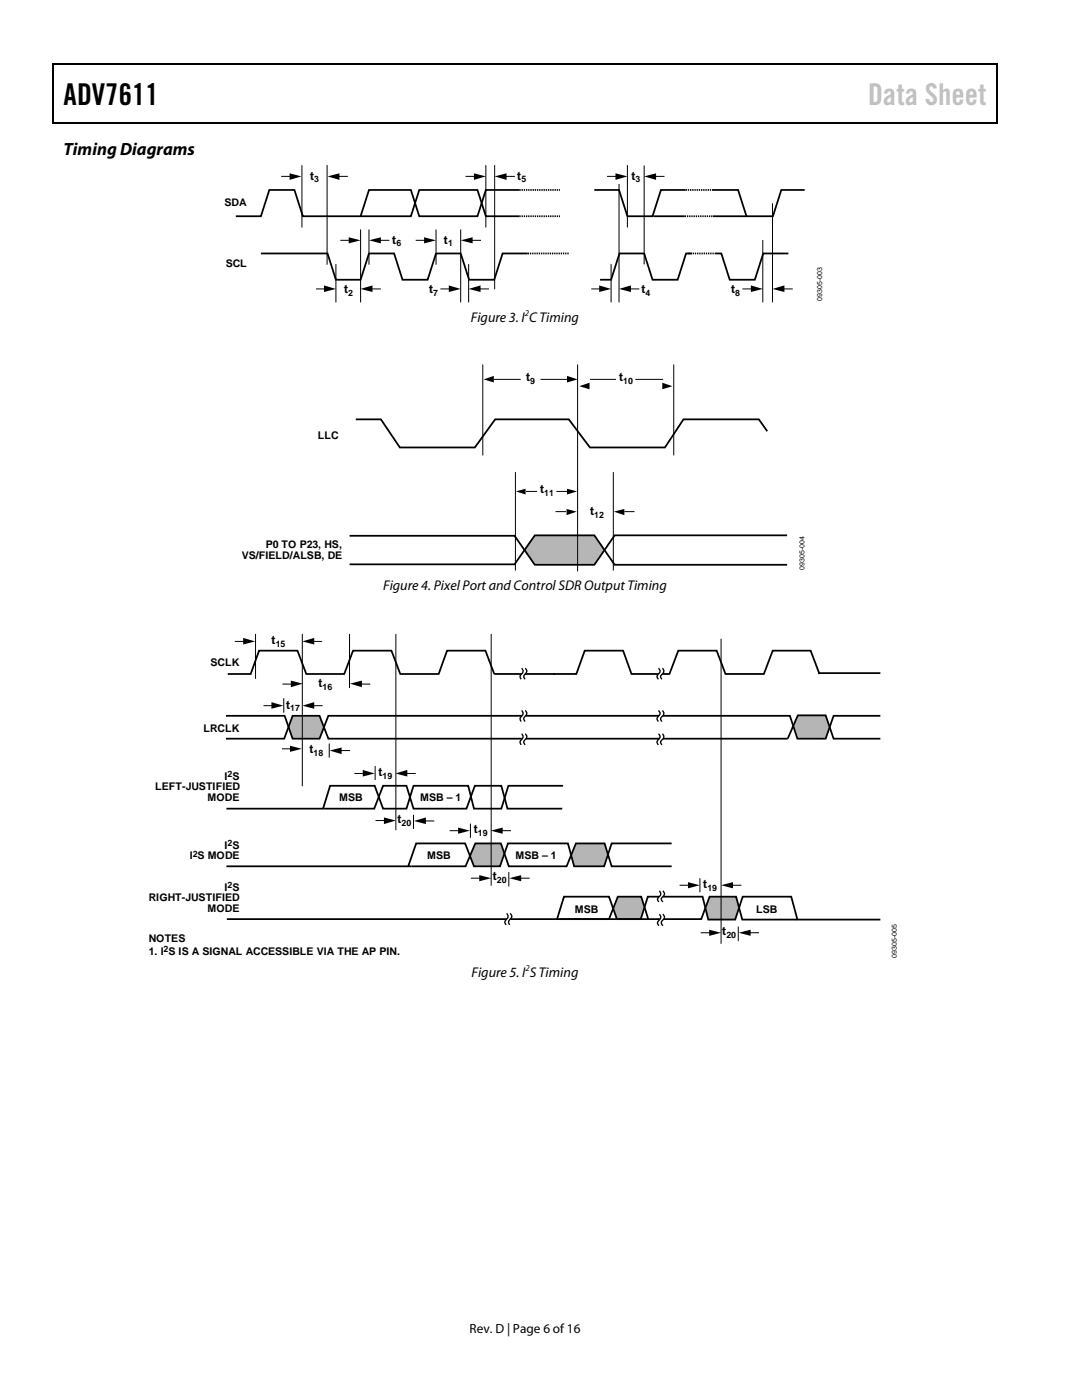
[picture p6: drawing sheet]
<svg xmlns="http://www.w3.org/2000/svg" width="216mm" height="279mm" viewBox="0 0 216 279" stroke-linecap="round" stroke-linejoin="round" font-family="sans-serif">
<g fill="#000">
<path d="M10.5 12.7h.3v1h-.3zM10.5 12.7h.3v.3h-.3zM133.3 12.7h.3v.3h-.3zM198.8 12.7h.2v1h-.2zM198.8 12.7h.2v.3h-.2zM10.5 24.4h.3v.3h-.3zM57.8 34.6l2.4 .6-2.4 .7zM65.4 35.2l2.3-.6v1.3zM94.6 34.6l2.3 .6-2.3 .7zM98.7 35.2l2.4-.6v1.3zM122.8 34.6l2.4 .6-2.4 .7zM128.5 35.2l2.4-.6v1.3z"/>
<path d="M133.1 24.4h.2v.3h-.2zM198.8 24.4h.2v.3h-.2zM64.6 57l2.4 .7-2.4 .6zM69.6 47.4l2.4 .6-2.4 .6zM72 57.7l2.3-.7v1.3zM73.6 48l2.4-.6v1.2zM84.6 47.4l2.4 .6-2.4 .6zM89.6 57l2.3 .7-2.3 .6zM91.9 48l2.4-.6v1.2zM93.5 57.7l2.4-.7v1.3zM119.6 57l2.3 .7-2.3 .6zM123.5 57.7l2.4-.7v1.3z"/>
<path d="M149.8 57l2.4 .7-2.4 .6zM154.1 57.7l2.4-.7v1.3z"/>
</g>
<path d="M10.7 13.7v10.7M10.8 12.8h122.5M133.6 12.8h65.2M198.9 13.7v10.7M10.8 24.5h188" fill="none" stroke="#000" stroke-width=".25"/>
<g fill="none" stroke="#000" stroke-width=".2">
<path d="M56.1 35.2h2.1M60.2 33v12.3M65.3 33v19.8M67.3 35.2h2.1M92.9 35.2h2.1M96.9 33v12.3M98.7 33v24.7M100.6 35.2h2.2M121.1 35.2h2.2M123.5 36.8v23.5M125.2 33v12.3M128.5 33v19.8"/>
<path d="M130.5 35.2h2.1M63.1 57.7h2M67 52.8v7.5M67.9 48h2.1M72 45.9v14.4M73.6 45.9v6.9M73.9 57.7h2.1M75.6 48h2.1M83 48h2.1M87 45.9v6.9M87.9 57.7h2.1M91.9 45.9v14.4"/>
<path d="M93.5 52.8v7.5M93.9 48h2.1M95.4 57.7h2.2M118 57.7h2M121.9 52.8v7.5M125.5 57.7h2.1M148.2 57.7h2.1M152.2 48v12.3M154.1 40.6v19.7M156.4 57.7h1.8"/>
</g>
<path d="M103.6 37.9h-6.7l-1.6 5.3h-11.6l-1.7-5.3h-8.4l-1.6 5.3M118.6 37.9h4.9l1.7 5.3h5l1.7-5.3h4.9M142.3 37.9h5l1.6 5.3h5.3l1.7-5.3h4.7M47.1 43.2h5l1.6-5.3h5.1l1.6 5.3h21.6l1.7-5.3h11.6l1.6 5.3h6.7M52.1 50.6h13.3l1.6 5.2h5l1.6-5.2h5l1.7 5.2h5l1.7-5.2h4.9l1.7 5.2h5l1.7-5.2h5M130.4 43.2h6.2M138 50.6h-1.1l-1.7 5.2h-5l-1.7-5.2h-4.9l-1.7 5.2h-2.2M142.3 43.2h6.6M142.9 50.6h1l1.7 5.2h5l1.7-5.2h5" fill="none" stroke="#000" stroke-width=".35"/>
<path d="M123.5 50.6h.1" fill="none" stroke="#000" stroke-width=".26"/>
<path d="M103.6 37.9h8.1M136.8 37.9h5.5M103.6 43.2h8.1M105.3 50.6h8.3M136.6 43.2h5.7M137.3 50.6h5.6" fill="none" stroke="#000" stroke-width=".35" stroke-dasharray=".3 .2" stroke-linecap="butt"/>
<path d="M106.5 106.9h12.1l2 2.9-2 2.9h-12.1l-1.9-2.9z" fill="#b5b6b7"/>
<path d="M71 83.7h5l3.8 5.6h15l4-5.6h14.7l4.2 5.6h15l3.7-5.6h15l1.7 2.4M69.8 112.6h32.9l4-5.8h11.9l4 5.9h34.5M157.1 106.8h-34.5l-4 5.9h-11.9l-4-5.8h-32.9" fill="none" stroke="#000" stroke-width=".35"/>
<path d="M96.3 72.7v18.2M98.5 75.7h14.8M115.3 72.7v41.3M117.7 75.7h14.6M134.4 72.7v18.2M102.8 94.2v19.7M105 98.1h8.4M122.4 94.2v19.7M110.9 102.1h2.1M124.6 102.1h2" fill="none" stroke="#000" stroke-width=".2"/>
<path d="M96.5 75.7l2-.7v1.3zM113.1 75l2.2 .7-2.2 .6zM115.6 77.1l2-.7v1.3zM132.2 76.4l2 .7-2 .6zM102.9 98.1l2-.6v1.2zM113.1 97.5l2.1 .6-2.1 .6zM113.1 101.6l2 .5-2 .7zM122.5 102.1l2.1-.5v1.2z" fill="#000"/>
<path d="M103.9 75.6h4M122.9 75.6h3.9M107.2 98.1h3.8" fill="none" stroke="#fff" stroke-width=".97" stroke-linecap="butt"/>
<g fill="#b5b5b5">
<path d="M159.3 142.8h5.4l.8 2.4-.8 2.3-5.6-.1-.9-2.5z"/>
<path d="M58.4 142.9h5.4l.8 2.3-.8 2.2h-5.4l-.8-2.3z"/>
<path d="M123.3 179h4.6l.7 2.2-.7 2.2h-4.8l-.7-2.1z"/>
<path d="M141.6 179h5.2l.7 2.4-.8 2.1h-5.4l-.5-2.3z"/>
</g>
<path d="M94.8 168.3l5.1 .2 .7 1.8-.8 2.6h-5.2l-.9-2.1z" fill="#b3b3b3"/>
<path d="M114.9 168.3h5.7l.7 2.1-.8 2.5h-5.9l-.6-2.2z" fill="#b5b5b5"/>
<g fill="none" stroke="#000" stroke-width=".2">
<path d="M46.9 128h2.1M51 126.5v9M56.4 136.5h2.1M56.6 139.3v2.9M60.3 126.5v30.4M62.3 128h2M69.7 126.5v10.8M71.8 136.5h2.1M79 126.5v39.2M98 126.5v50.3M143.9 127.5v60.9M52.6 140.8h2"/>
<path d="M56.3 149.4h2M62.3 140.8h2.1M65.7 148.4v2.8M67.7 149.8h2.1M70.7 154.4h2.1M74.9 152.9v2.8M80.8 154.4h2.2M74.9 163.8h2.2M82.5 162.6v2.8M84.5 163.8h2.1M89.7 165.8h2.1M93.9 164.4v2.8"/>
<path d="M94 175.3h2.1M99.9 165.8h2.1M101.5 174v2.9M103.6 175.3h2.1M135.6 176.7h2.1M139.7 175.3v2.8M145.8 176.7h2.1M139.8 186.2h2.1M147.3 184.9v2.9M149.3 186.2h2.2"/>
</g>
<g fill="none" stroke="#000" stroke-width=".35">
<path d="M110.4 134.5h4.6l1.7-4.6h7.6l1.7 4.6h7.6l1.7-4.6h7.7l1.8 4.6h7.6l1.8-4.6h7.6l1.7 4.6M110.8 134.5h-12.2l-1.7-4.6h-7.7l-1.7 4.6h-7.6l-1.8-4.6h-7.7l-1.7 4.6h-7.6l-1.7-4.6h-7.7l-1.7 4.6h-4.6M163.3 134.3h12.4M45.1 142.9h11.7l1.6 4.5h5.4l1.7-4.5h92.1l1.5 4.5h5.6l1.6-4.5h9.4M112.4 156.8h-11l-1.4 4.6h-5.4l-1.2-4.6h-10.9l-1.4 4.6h-4.7l-1.6-4.6h-8.9l-1.4 4.6M175.7 147.4h-9.4l-1.6-4.6h-5.5l-2 4.6h-91.7l-1.7-4.5h-5.4l-1.7 4.5h-11.6M45.2 161.4h29.5l1.7-4.6h4.7l1.4 4.6h10.6l1.6-4.6h5.3l1.3 4.6h10.9M45.2 172.9h47.7l1.9-4.6h5.1l1.6 4.6h11.6l1.8-4.6h5.7l1.4 4.6h12M134 168.3h-12l-1.5 4.6h-5.9l-1.3-4.6h-11.9l-1.6 4.6h-5.2l-1.8-4.6h-9.8l-1.5 4.6M45.3 183.4h84.1M111.1 183.5l1.4-4.5h9l1.6 4.4h4.8l1.4-4.4h10.9l1.1 4.5h5.4l1.5-4.5h9.7l1.2 4.5M111.7 183.4h9.8l1.8-4.4h4.6l1.5 4.4h10.5l1.7-4.4h5.3l1.2 4.5h10.9"/>
<path d="M158.9 183.5h16.8"/>
</g>
<g fill="#000">
<path d="M48.5 127.3l2.4 .7-2.4 .6zM58 135.8l2.4 .6-2.4 .7zM60.3 128l2.4-.7v1.3zM69.8 136.4l2.4-.6v1.3zM54.2 140.1l2.3 .7-2.3 .6zM57.9 148.8l2.3 .6-2.3 .7zM60.3 140.8l2.4-.7v1.3zM65.8 149.8l2.4-.6v1.3zM72.4 153.7l2.4 .7-2.4 .6zM78.9 154.4l2.4-.7v1.3zM76.6 163.1l2.4 .7-2.4 .7zM82.6 163.8l2.4-.7v1.4z"/>
<path d="M91.4 165.2l2.4 .6-2.4 .6zM95.6 174.6l2.4 .7-2.4 .6zM97.9 165.8l2.4-.6v1.2zM101.6 175.3l2.4-.7v1.3zM137.3 176.1l2.4 .6-2.4 .6zM143.9 176.7l2.4-.6v1.2zM141.5 185.5l2.4 .7-2.4 .6zM147.4 186.2l2.4-.7v1.3z"/>
</g>
<path d="M104.4 133.4l.3 .3 .1 .3-.7 1 .3 .6M131.8 133.4l.3 .6-.6 1 .2 .6M104.4 141.8l.3 .3 .1 .3-.7 1.1 .3 .5M104.4 146.5l.3 .3 .1 .3-.7 1 .3 .6M131.8 141.8l.3 .6-.6 1.1 .2 .5M131.8 146.5l.3 .6-.6 1 .2 .6M131.9 177.8l.3 .3v.3l-.6 1.1 .2 .5M101.4 182.3l.3 .7-.6 1 .3 .6M131.9 182.5l.3 .3v.3l-.6 1.1 .2 .5" fill="none" stroke="#fff" stroke-width=".62" stroke-linecap="butt"/>
<g fill="none" stroke="#000" stroke-width=".26">
<path d="M104.1 133.4l.3 .6-.6 1 .2 .6M104.8 133.4l.3 .3v.3l-.6 1 .3 .6M131.4 133.4l.3 .3v.3l-.6 1 .3 .6M132.2 133.4l.3 .6-.7 1 .3 .6M104.1 141.8l.3 .6-.6 1.1 .2 .5M104.1 146.5l.3 .6-.6 1 .2 .6M104.8 141.8l.3 .3v.3l-.6 1.1 .3 .5M104.8 146.5l.3 .3v.3l-.6 1 .3 .6M131.4 141.8l.3 .3v.3l-.6 1.1 .3 .5M131.4 146.5l.3 .3v.3l-.6 1 .3 .6M132.2 141.8l.3 .6-.7 1.1 .3 .5M132.2 146.5l.3 .6-.7 1 .3 .6"/>
<path d="M131.6 177.8l.3 .6-.7 1.1 .3 .5M132.3 177.8l.2 .3 .1 .3-.7 1.1 .4 .5M101.1 182.3l.3 .7-.7 1 .3 .6M101.8 182.3l.3 .7-.6 1 .2 .6M131.6 182.5l.2 .3a1.93 1.93 0 0 1-.6 1.4l.3 .5M132.3 182.5l.2 .3 .1 .3-.7 1.1 .4 .5"/>
</g>
<text font-size="6" x="12.7" y="21">ADV7611</text>
<text font-size="6" fill="#c1c1c1" x="173.2" y="21">Data Sheet</text>
<text font-size="3.5" x="12.7" y="31">Timing Diagrams</text>
<g font-size="2.8">
<text x="94" y="64.2">Figure 3. I C Timing</text>
<text x="76.5" y="117.8">Figure 4. Pixel Port and Control SDR Output Timing</text>
<text x="94.1" y="194.9">Figure 5. I S Timing</text>
</g>
<text font-size="2.6" x="93.7" y="266">Rev. D | Page 6 of 16</text>
<g font-size="2.5">
<text x="117.8" y="102.8">t</text>
<text x="54.2" y="128.5">t</text>
<text x="63.6" y="137.1">t</text>
<text x="57.1" y="141.4">t</text>
<text x="61.7" y="150.4">t</text>
<text x="75.5" y="154.8">t</text>
<text x="79.3" y="164.2">t</text>
<text x="94.5" y="166.3">t</text>
<text x="98.3" y="175.7">t</text>
<text x="140.3" y="177.2">t</text>
<text x="144.1" y="186.6">t</text>
</g>
<g font-size="2.4">
<text x="61.9" y="35.9">t</text>
<text x="103.2" y="35.9">t</text>
<text x="126" y="35.9">t</text>
<text x="78.3" y="48.6">t</text>
<text x="88.6" y="48.6">t</text>
<text x="68.6" y="58.5">t</text>
<text x="85.6" y="58.5">t</text>
<text x="128" y="58.5">t</text>
<text x="145.9" y="58.5">t</text>
<text x="105" y="76.1">t</text>
<text x="123.5" y="76.1">t</text>
<text x="107.8" y="98.4">t</text>
</g>
<g font-size="2.1">
<text x="44.8" y="41.1">SDA</text>
<text x="45" y="53.3">SCL</text>
<text x="63.4" y="87.6">LLC</text>
<text x="48.2" y="111.5">VS/FIELD/ALSB, DE</text>
<text x="53" y="109.4">P0 TO P23, HS,</text>
<text x="42" y="133">SCLK</text>
<text x="40.6" y="146.1">LRCLK</text>
<text x="44.8" y="155.6">I S</text>
<text x="31" y="157.7">LEFT-JUSTIFIED</text>
<text x="41.4" y="159.9">MODE</text>
<text x="67.7" y="159.8">MSB</text>
<text x="83.9" y="159.8">MSB – 1</text>
<text x="37.9" y="171.5">I S MODE</text>
<text x="44.8" y="169.4">I S</text>
<text x="85.3" y="171.3">MSB</text>
<text x="102.9" y="171.4">MSB – 1</text>
<text x="29.7" y="179.9">RIGHT-JUSTIFIED</text>
<text x="44.8" y="177.8">I S</text>
<text x="41.4" y="182">MODE</text>
<text x="114.7" y="182.1">MSB</text>
<text x="150.9" y="182.1">LSB</text>
<text x="29.7" y="188">NOTES</text>
<text x="29.7" y="190.5">1. I S IS A SIGNAL ACCESSIBLE VIA THE AP PIN.</text>
</g>
<g font-size="1.8">
<text x="104.7" y="63.2">2</text>
<text x="105.8" y="76.6">9</text>
<text x="124.4" y="76.6">10</text>
<text x="108.6" y="99">11</text>
<text x="118.6" y="103.3">12</text>
<text x="55" y="129">15</text>
<text x="64.4" y="137.7">16</text>
<text x="57.9" y="142">17</text>
<text x="45.4" y="155.1">2</text>
<text x="62.6" y="150.9">18</text>
<text x="76.3" y="155.4">19</text>
<text x="80.1" y="164.8">20</text>
<text x="95.4" y="166.8">19</text>
<text x="38.5" y="170.9">2</text>
<text x="45.4" y="168.8">2</text>
<text x="45.4" y="177.3">2</text>
<text x="99.2" y="176.2">20</text>
<text x="141.1" y="177.7">19</text>
<text x="32.6" y="190">2</text>
<text x="144.9" y="187.1">20</text>
<text x="104.8" y="193.9">2</text>
</g>
<g font-size="1.7">
<text x="62.7" y="36.4">3</text>
<text x="104" y="36.4">5</text>
<text x="126.8" y="36.4">3</text>
<text x="79.1" y="49.2">6</text>
<text x="89.4" y="49.2">1</text>
<text x="69.5" y="59">2</text>
<text x="86.5" y="59">7</text>
<text x="128.8" y="59">4</text>
<text x="146.7" y="59">8</text>
</g>
<g font-size="1.4">
<text x="164" y="60" transform="rotate(-90 164 60)">09305-003</text>
<text x="160.5" y="113.7" transform="rotate(-90 160.5 113.7)">09305-004</text>
<text x="179" y="191.2" transform="rotate(-90 179 191.2)">09305-005</text>
</g>
</svg>
